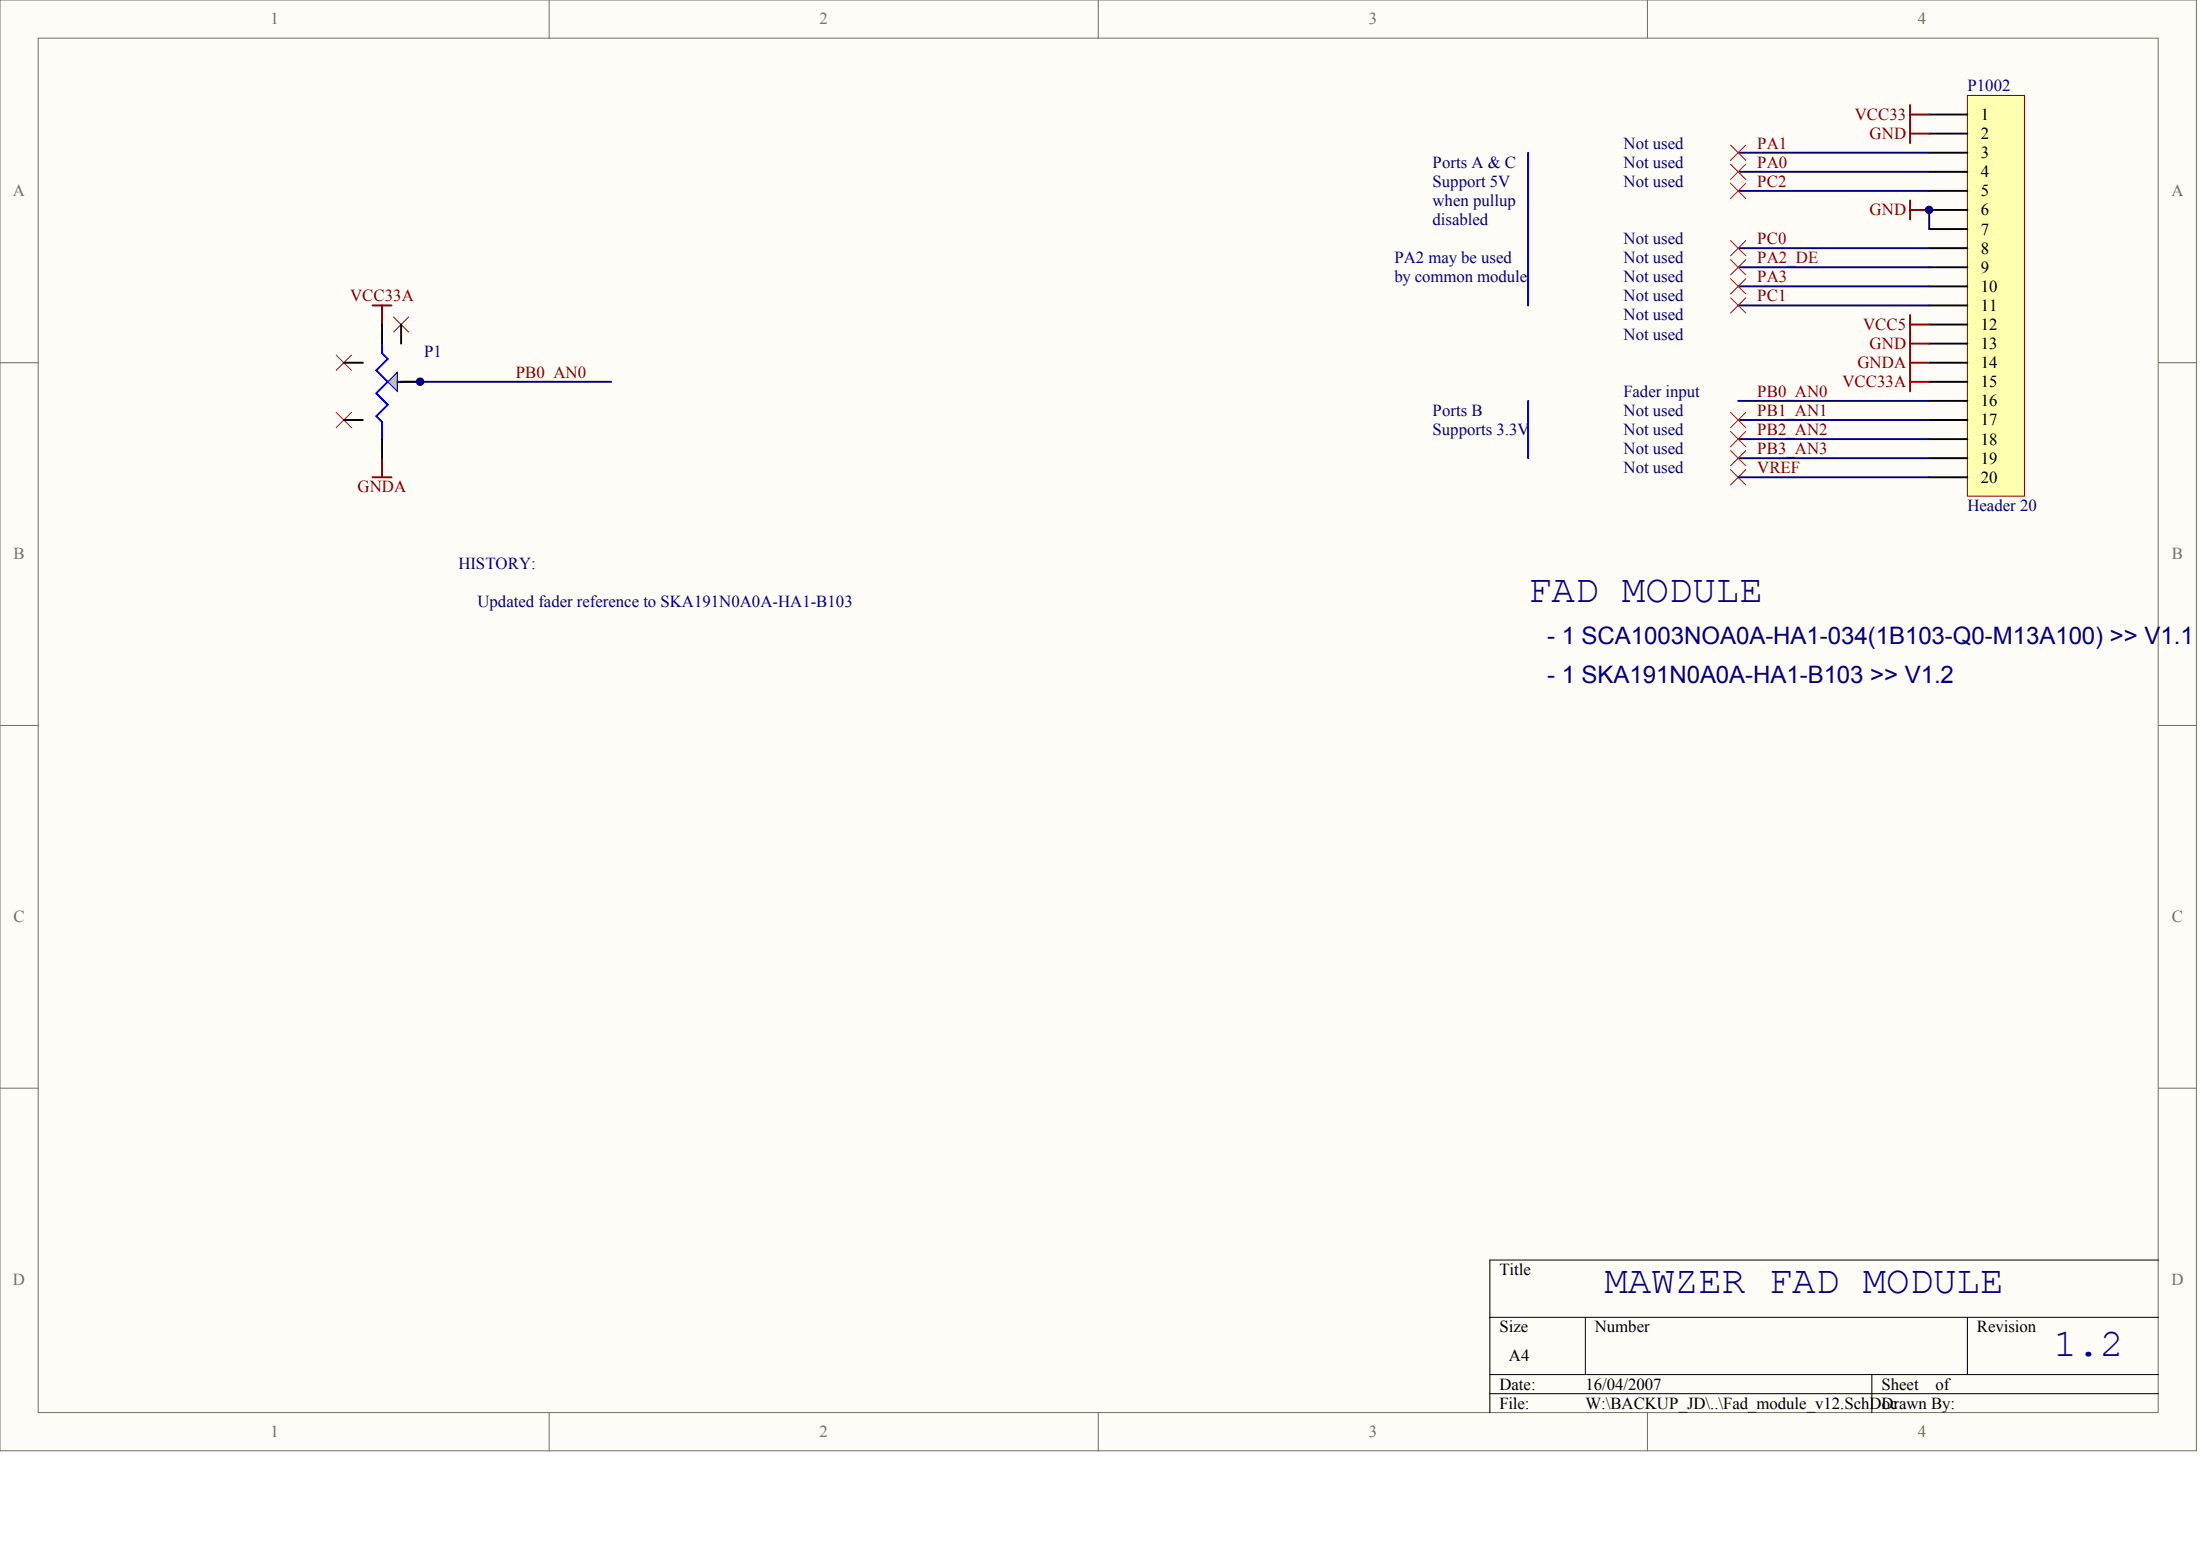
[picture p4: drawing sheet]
<svg xmlns="http://www.w3.org/2000/svg" width="840mm" height="594mm" viewBox="0 0 840 594" stroke-linecap="round" stroke-linejoin="round" font-family="sans-serif">
<g fill="#fffcf8" stroke="#716f64" stroke-width=".38">
<path d="M0 0h838.2v553.5h-838.2z"/>
<path d="M14.6 14.6h809.1v524.4h-809.1z"/>
</g>
<path d="M209.6 0v14.6M419.2 0v14.6M628.7 0v14.6M0 138.4h14.6M823.7 138.4h14.6M0 276.8h14.6M823.7 276.8h14.6M0 415.2h14.6M823.7 415.2h14.6M209.6 539v14.6M419.2 539v14.6M628.7 539v14.6" fill="none" stroke="#716f64" stroke-width=".38"/>
<path d="M823.7 480.8h-255.1v58.2M568.6 502.6h255.1M605 502.6v21.9M750.8 502.6v21.9M568.6 524.5h255.1M568.6 531.8h255.1M714.4 524.5v14.5" fill="none" stroke="#000" stroke-width=".38"/>
<path d="M660.4 179.2l5.9 5.8M666.3 179.2l-5.9 5.8" fill="none" stroke="#f00" stroke-width=".38"/>
<path d="M583.2 58.3v58.2M583.2 153v21.8" fill="none" stroke="#00f" stroke-width=".73"/>
<path d="M750.8 36.4h21.8v152.9h-21.8z" fill="#ffffb0" stroke="#800000" stroke-width=".38"/>
<g fill="none" stroke="#000" stroke-width=".73">
<path d="M736.3 43.7h14.5M736.3 51h14.5M736.3 58.3h14.5M736.3 65.6h14.5M736.3 72.8h14.5M736.3 80.1h14.5M736.3 87.4h14.5M736.3 94.7h14.5M736.3 102h14.5M736.3 109.3h14.5M736.3 116.5h14.5M736.3 123.8h14.5"/>
<path d="M736.3 131.1h14.5M736.3 138.4h14.5M736.3 145.7h14.5M736.3 153h14.5M736.3 160.3h14.5M736.3 167.5h14.5M736.3 174.8h14.5M736.3 182.1h14.5"/>
</g>
<g fill="none" stroke="#800000" stroke-width=".73">
<path d="M729 40.1v14.5M729 43.7h7.3M729 51h7.3M729 76.5v7.3M729 80.1h7.3M142.1 116.5h7.3M145.8 116.5v7.3M729 120.2v29.1M729 138.4h7.3M729 123.8h7.3M729 131.1h7.3M729 145.7h7.3"/>
<path d="M145.8 174.8v7.3M142.1 182.1h7.3"/>
</g>
<g fill="none" stroke="#000080" stroke-width=".73">
<path d="M663.4 58.3h72.9M663.4 65.6h72.9M663.4 72.8h72.9M663.4 94.7h72.9M736.3 80.1v7.3M663.4 102h72.9M663.4 109.3h72.9M663.4 116.5h72.9M160.4 145.7h72.9M663.4 153h72.9M663.4 160.3h72.9M663.4 167.5h72.9"/>
<path d="M663.4 174.8h72.9M663.4 182.1h72.9"/>
</g>
<g fill="none" stroke="#f00" stroke-width=".38">
<path d="M660.4 55.4l5.9 5.8M666.3 55.4l-5.9 5.8M660.4 62.6l5.9 5.9M660.4 69.9l5.9 5.9M666.3 62.6l-5.9 5.9M666.3 69.9l-5.9 5.9M660.4 99.1l5.9 5.8M660.4 91.8l5.9 5.8M666.3 99.1l-5.9 5.8M666.3 91.8l-5.9 5.8M660.4 113.6l5.9 5.9M660.4 106.3l5.9 5.9"/>
<path d="M666.3 113.6l-5.9 5.9M666.3 106.3l-5.9 5.9M128.3 135.5l5.8 5.8M134.1 135.5l-5.8 5.8M150.2 120.9l5.8 5.8M156 120.9l-5.8 5.8M128.3 157.3l5.8 5.9M134.1 157.3l-5.8 5.9M660.4 157.3l5.9 5.9M666.3 157.3l-5.9 5.9M660.4 171.9l5.9 5.8M660.4 164.6l5.9 5.9"/>
<path d="M666.3 171.9l-5.9 5.8M666.3 164.6l-5.9 5.9"/>
</g>
<path d="M148 145.7l3.6-3.7v7.3z" fill="#c0c0c0" stroke="#00f" stroke-width=".38"/>
<path d="M145.8 131.1v3.7l2.2 2.1-4.4 4.4 4.4 4.4-4.4 4.4 4.4 4.3-4.4 4.4 2.2 2.2v6.5M151.6 145.7h1.5" fill="none" stroke="#00f" stroke-width=".73"/>
<path d="M131.2 138.4h7.3M145.8 123.8v7.3M153.1 123.8v7.3M153.1 145.7h7.3M131.2 160.3h7.3M145.8 167.5v7.3" fill="none" stroke="#000" stroke-width=".73"/>
<g fill="#000080" stroke="#000080" stroke-width=".38">
<circle cx="160.3" cy="145.6" r="1.42"/>
<circle cx="736.2" cy="80.1" r="1.42"/>
</g>
<g font-size="14.9" fill="#000080">
<text x="583.2" y="229.5">FAD MODULE</text>
<text x="612.3" y="493.2">MAWZER FAD MODULE</text>
<text x="783.6" y="517.3">1.2</text>
</g>
<g font-size="9.2" fill="#000080">
<text x="590.5" y="245.8">- 1 SCA1003NOA0A-HA1-034(1B103-Q0-M13A100) &gt;&gt; V1.1</text>
<text x="590.5" y="260.4">- 1 SKA191N0A0A-HA1-B103 &gt;&gt; V1.2</text>
</g>
<g font-size="6.4" fill="#716f64">
<text x="103.2" y="9.3">1</text>
<text x="312.8" y="9.3">2</text>
<text x="522.4" y="9.3">3</text>
<text x="732" y="9.3">4</text>
<text x="5" y="74.9">A</text>
<text x="828.7" y="74.9">A</text>
<text x="5.2" y="213.3">B</text>
<text x="828.9" y="213.3">B</text>
<text x="5.2" y="351.7">C</text>
<text x="828.9" y="351.7">C</text>
<text x="5" y="490.1">D</text>
<text x="828.7" y="490.1">D</text>
<text x="103.2" y="548.4">1</text>
<text x="312.8" y="548.4">2</text>
<text x="522.4" y="548.4">3</text>
<text x="732" y="548.4">4</text>
</g>
<g font-size="6.4" fill="#000080">
<text x="750.8" y="34.8">P1002</text>
<text x="619.6" y="56.7">Not used</text>
<text x="546.7" y="64">Ports A &amp; C</text>
<text x="619.6" y="64">Not used</text>
<text x="546.7" y="71.3">Support 5V</text>
<text x="619.6" y="71.3">Not used</text>
<text x="546.7" y="78.5">when pullup</text>
<text x="546.7" y="85.8">disabled</text>
<text x="619.6" y="93.1">Not used</text>
<text x="532.1" y="100.4">PA2 may be used</text>
<text x="619.6" y="100.4">Not used</text>
<text x="532.1" y="107.7">by common module</text>
<text x="619.6" y="107.7">Not used</text>
<text x="619.6" y="115">Not used</text>
<text x="619.6" y="122.3">Not used</text>
<text x="619.6" y="129.5">Not used</text>
<text x="161.8" y="136.1">P1</text>
<text x="619.6" y="151.4">Fader input</text>
<text x="546.7" y="158.7">Ports B</text>
<text x="619.6" y="158.7">Not used</text>
<text x="546.7" y="166">Supports 3.3V</text>
<text x="619.6" y="166">Not used</text>
<text x="619.6" y="173.2">Not used</text>
<text x="619.6" y="180.5">Not used</text>
<text x="750.8" y="195.1">Header 20</text>
<text x="175" y="217">HISTORY:</text>
<text x="182.2" y="231.5">Updated fader reference to SKA191N0A0A-HA1-B103</text>
</g>
<g font-size="6.4" fill="#800000">
<text x="707.8" y="45.8">VCC33</text>
<text x="713.5" y="53.1">GND</text>
<text x="670.6" y="56.7">PA1</text>
<text x="670.6" y="64">PA0</text>
<text x="670.6" y="71.3">PC2</text>
<text x="713.5" y="82.2">GND</text>
<text x="670.6" y="93.1">PC0</text>
<text x="670.6" y="100.4">PA2_DE</text>
<text x="670.6" y="107.7">PA3</text>
<text x="133.6" y="115">VCC33A</text>
<text x="670.6" y="115">PC1</text>
<text x="711" y="125.9">VCC5</text>
<text x="713.5" y="133.2">GND</text>
<text x="708.8" y="140.5">GNDA</text>
<text x="196.8" y="144.1">PB0_AN0</text>
<text x="703.2" y="147.8">VCC33A</text>
<text x="670.6" y="151.4">PB0_AN0</text>
<text x="670.6" y="158.7">PB1_AN1</text>
<text x="670.6" y="166">PB2_AN2</text>
<text x="670.6" y="173.2">PB3_AN3</text>
<text x="670.6" y="180.5">VREF</text>
<text x="136.5" y="187.8">GNDA</text>
</g>
<g font-size="6.4">
<text x="755.9" y="45.8">1</text>
<text x="755.9" y="53.1">2</text>
<text x="755.9" y="60.3">3</text>
<text x="755.9" y="67.6">4</text>
<text x="755.9" y="74.9">5</text>
<text x="755.9" y="82.2">6</text>
<text x="755.9" y="89.5">7</text>
<text x="755.9" y="96.8">8</text>
<text x="755.9" y="104">9</text>
<text x="755.9" y="111.3">10</text>
<text x="755.9" y="118.6">11</text>
<text x="755.9" y="125.9">12</text>
<text x="755.9" y="133.2">13</text>
<text x="755.9" y="140.5">14</text>
<text x="755.9" y="147.8">15</text>
<text x="755.9" y="155">16</text>
<text x="755.9" y="162.3">17</text>
<text x="755.9" y="169.6">18</text>
<text x="755.9" y="176.9">19</text>
<text x="755.9" y="184.2">20</text>
<text x="572.2" y="486.5">Title</text>
<text x="572.2" y="508.3">Size</text>
<text x="608.7" y="508.3">Number</text>
<text x="754.5" y="508.3">Revision</text>
<text x="575.9" y="519.3">A4</text>
<text x="572.2" y="530.2">Date:</text>
<text x="605" y="530.2">16/04/2007</text>
<text x="718" y="530.2">Sheet</text>
<text x="738.6" y="530.2">of</text>
<text x="572.2" y="537.5">File:</text>
<text x="605" y="537.5">W:\BACKUP_JD\..\Fad_module_v12.SchDoc</text>
<text x="718" y="537.5">Drawn By:</text>
</g>
</svg>
